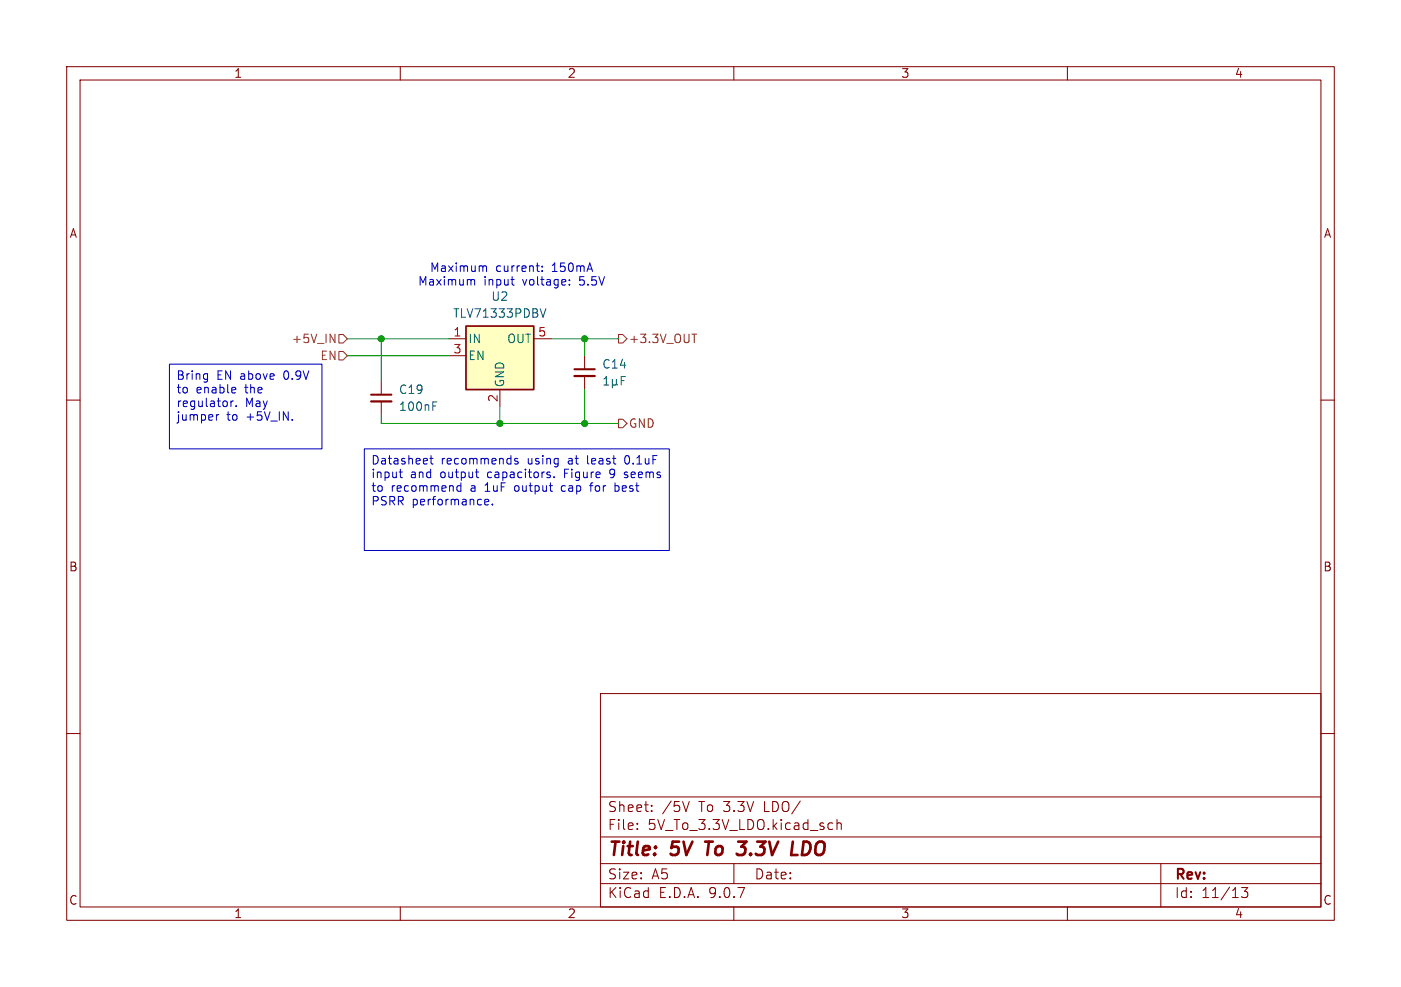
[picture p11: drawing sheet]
<svg xmlns="http://www.w3.org/2000/svg" width="210mm" height="148mm" viewBox="0 0 210 148" stroke-linecap="round" stroke-linejoin="round" font-family="sans-serif">
<g fill="none" stroke="#840000" stroke-width=".15">
<path d="M10 10h190v128h-190zM12 12h186v124h-186zM60 10v2M110 10v2M160 10v2M57.1 57.2v2M87.6 53.3v2.1M87.6 56.4v2M10 60h2M57.1 60.2v2M198 60h2M10 110h2"/>
<path d="M90 104h108v32h-108zM90 119.5h108M198 110h2M60 136v2M90 132.5h108M90 129.5h108M90 125.5h108M95.5 124.2v.2M95.5 123.5v.1M97.7 121.5v.2M97.7 120.8v.1M103.3 120.2l-.5 1.5"/>
<path d="M110 136v2M110 129.5v3M124.4 123.4l.4 .1M124.8 124.3l-.4 .1M125.5 123.5a.37 .37 0 0 1 .6 .1v.8M125.5 122.9v1.5M160 136v2M174 129.5v6.5M186.1 133.1h.9l-.5 .6a.41 .41 0 0 1 .5 .2v.4l-.1 .2-.6 .1-.2-.2"/>
</g>
<path d="M105.7 126.2h1.1M106.3 126.2l-.3 2M110.7 126.2h1.2l-.8 .8 .5 .1M111.6 128l-.3 .2h-.6M118.6 128.2h.9M120.5 126.2l-.3 2h.5" fill="none" stroke="#840000" stroke-width=".4"/>
<path d="M55.6 59.2h3.1M86.1 55.4h3.1" fill="none" stroke="#840000" stroke-width=".3"/>
<path d="M86.1 56.4h3.1M55.6 60.2h3.1" fill="none" stroke="#840000" stroke-width=".33"/>
<path d="M90.5 57.7h.7M90.5 56.8l.4-.3v1.2M91.8 57.6l.2 .1h.2l.2-.1M91.8 56.9v1.3M92.4 57.6l.2 .1M92.4 56.9v.7M93.1 57.1h.4M93.7 56.5h-.6v1.2M64.9 60.9h.4M64.9 60.3h.6" fill="none" stroke="#006464" stroke-width=".15"/>
<path d="M69.8 48.9h10.2v9.5h-10.2z" fill="#ffffc2"/>
<path d="M69.8 48.9h10.2v9.5h-10.2z" fill="none" stroke="#840000" stroke-width=".25"/>
<path d="M67.3 50.8h2.5M67.3 53.3h2.5M74.9 58.4v2.6M80 50.8h2.5" fill="none" stroke="#840000" stroke-width=".15"/>
<path d="M81 46.3l.4 1.3 .4-1.3" fill="none" stroke="#006464" stroke-width=".15"/>
<path d="M49.5 50.1l.7 1.3v-1.3M50.8 52.7h.6l.7 .6-.7 .7h-.6zM50.8 50.2h.6l.7 .6-.7 .6h-.6zM92.7 50.2h.6l.7 .6-.7 .6h-.6zM103.7 50.1h.7M92.7 62.9h.6l.7 .6-.7 .6h-.6z" fill="none" stroke="#725600" stroke-width=".15"/>
<path d="M52.1 50.8h15.2M52.1 53.3h15.2M57.1 50.8v6.4M82.5 50.8h10.2M87.6 50.8v2.5M87.6 58.4v5.1M57.1 62.2v1.3h35.6M74.9 61v2.5" fill="none" stroke="#009600" stroke-width=".15"/>
<g fill="none" stroke="#0000c2" stroke-width=".15">
<path d="M72.4 39.9h.5v.8M80.4 39.9h.5M81.3 39.9v.1M25.4 54.6h22.9v12.7h-22.9zM31 56l.1 .1M31.1 56v1.1l-.1 .1M31.1 56.8l-.1 .1M35.2 58.1l.1 .3-.6 .1M35.3 58.9h-.1M70.7 42h.4v.8M76.6 41.9h.5M76.8 42.7l.3 .1"/>
<path d="M80.7 40.7h.2M81.3 40.6v.1M85.4 42.6v.2M85.4 42v.1M32.4 62.2v.8M32.5 62.3l-.1 .1M34.6 60.1v.9M35 60.1l-.3 .1-.1 .2M35.4 60.9v.1M54.6 67.3h45.7v15.3h-45.7zM59.8 70.8h.5M60 70.4v1l.3 .2"/>
<path d="M64.4 68.7h.5M64.6 68.3v1.1l.3 .2M68.5 72.9v.7l.2 .1 .4-.1M69.1 72.4v1.3M71.3 70.8h.4M71.5 71.6h.2M72.7 75.3l.6-.1-.1-.3h-.4l-.1 .2v.6h.5M73.8 75.6v.1M77.6 68.8l-.3-.1-.2 .2 .1 .2 .4 .1v.3h-.5M82.3 71.2l.2 .2-.2 .2M83.1 71.5v.1M84.4 72.8l-.3 .3v.3l.3 .3"/>
<path d="M88.6 72.6v1.1M91.4 70.6v.3l.2 .2M91.5 71.6h.3M92.2 72.4v1.3M92.2 72.9l.4-.1 .1 .1M92.7 73.6l-.1 .1-.4-.1M93.6 71.6h.3M93.6 71l.2 .2h.1M93.8 68.4l-.2 .4 .2 .7M93.9 70.8h-.3v.2"/>
</g>
<g fill="#009600" stroke="#009600" stroke-width=".15">
<circle cx="74.9" cy="63.5" r=".46"/>
<circle cx="87.6" cy="63.5" r=".46"/>
<circle cx="57.1" cy="50.8" r=".46"/>
<circle cx="87.6" cy="50.8" r=".46"/>
</g>
<g font-size="2.8" fill="#840000">
<text x="91" y="128.9">Title:</text>
<text x="100.7" y="128.9">5V</text>
<text x="106.6" y="128.9">To</text>
<text x="112.3" y="128.9">3.3V</text>
<text x="121.1" y="128.9">LDO</text>
</g>
<g font-size="2.1" fill="#840000">
<text x="91" y="124.7">File:</text>
<text x="91" y="122">Sheet:</text>
<text x="97.1" y="124.7">5V_To_3.3V_LDO.kicad_sch</text>
<text x="99.2" y="122">/5V</text>
<text x="104.8" y="122">To 3.3V</text>
<text x="114.8" y="122">LDO/</text>
<text x="91" y="134.9">KiCad</text>
<text x="91" y="132.1">Size:</text>
<text x="97.7" y="132.1">A5</text>
<text x="98.7" y="134.9">E.D.A.</text>
<text x="106.3" y="134.9">9.0.7</text>
<text x="113" y="132.1">Date:</text>
<text x="176" y="132.3">Rev:</text>
<text x="176" y="134.9">Id:</text>
<text x="180.1" y="134.9">11/13</text>
</g>
<g font-size="1.8" fill="#840000">
<text x="35" y="11.9">1</text>
<text x="85" y="11.9">2</text>
<text x="135" y="11.9">3</text>
<text x="185" y="11.9">4</text>
<text x="10.3" y="35.9">A</text>
<text x="198.4" y="35.9">A</text>
<text x="10.3" y="85.9">B</text>
<text x="198.3" y="85.9">B</text>
<text x="10.3" y="135.9">C</text>
<text x="35" y="137.9">1</text>
<text x="85" y="137.9">2</text>
<text x="135" y="137.9">3</text>
<text x="185" y="137.9">4</text>
<text x="198.3" y="135.9">C</text>
</g>
<g font-size="1.8" fill="#0000c2">
<text x="64.4" y="41">Maximum</text>
<text x="74.3" y="41">current:</text>
<text x="82.8" y="41">150mA</text>
<text x="62.6" y="43">Maximum</text>
<text x="72.5" y="43">input</text>
<text x="78.5" y="43">voltage:</text>
<text x="87.1" y="43">5.5V</text>
<text x="26.4" y="57.3">Bring</text>
<text x="26.4" y="59.3">to</text>
<text x="29.4" y="59.3">enable</text>
<text x="32.5" y="57.3">EN above</text>
<text x="36.9" y="59.3">the</text>
<text x="42.8" y="57.3">0.9V</text>
<text x="26.4" y="61.4">regulator.</text>
<text x="26.4" y="63.4">jumper</text>
<text x="34" y="63.4">to</text>
<text x="36.8" y="61.4">May</text>
<text x="37" y="63.4">+5V_IN.</text>
<text x="55.6" y="70">Datasheet</text>
<text x="66.1" y="70">recommends</text>
<text x="79.2" y="70">using</text>
<text x="85.4" y="70">at</text>
<text x="88.5" y="70">least</text>
<text x="94.3" y="70">0.1uF</text>
<text x="55.6" y="72">input</text>
<text x="55.6" y="74.1">to</text>
<text x="55.6" y="76.1">PSRR</text>
<text x="58.6" y="74.1">recommend</text>
<text x="61.5" y="72">and</text>
<text x="61.8" y="76.1">performance.</text>
<text x="66.1" y="72">output</text>
<text x="70.7" y="74.1">a</text>
<text x="73" y="74.1">1uF</text>
<text x="73.3" y="72">capacitors.</text>
<text x="77.6" y="74.1">output</text>
<text x="84.8" y="74.1">cap</text>
<text x="85" y="72">Figure</text>
<text x="89.4" y="74.1">for</text>
<text x="92.1" y="72">9</text>
<text x="93.2" y="74.1">best</text>
<text x="94.5" y="72">seems</text>
</g>
<g font-size="1.8" fill="#006464">
<text x="67.8" y="47.9">TLV71333PDBV</text>
<text x="73.6" y="45.3">U2</text>
<text x="70.1" y="51.7">IN</text>
<text x="75.9" y="51.7">OUT</text>
<text x="59.7" y="59.3">C19</text>
<text x="70.1" y="54.2">EN</text>
<text x="75.8" y="58.2" transform="rotate(-90 75.8 58.2)">GND</text>
<text x="90.2" y="55.5">C14</text>
<text x="59.7" y="61.8">100nF</text>
</g>
<g font-size="1.8" fill="#725600">
<text x="43.6" y="51.7">+5V_IN</text>
<text x="94.2" y="51.7">+3.3V_OUT</text>
<text x="47.9" y="54.2">EN</text>
<text x="94.2" y="64.4">GND</text>
</g>
<g font-size="1.8" fill="#a90000">
<text x="67.9" y="50.5">1</text>
<text x="67.9" y="53.1">3</text>
<text x="80.6" y="50.5">5</text>
<text x="74.7" y="60.4" transform="rotate(-90 74.7 60.4)">2</text>
</g>
</svg>
